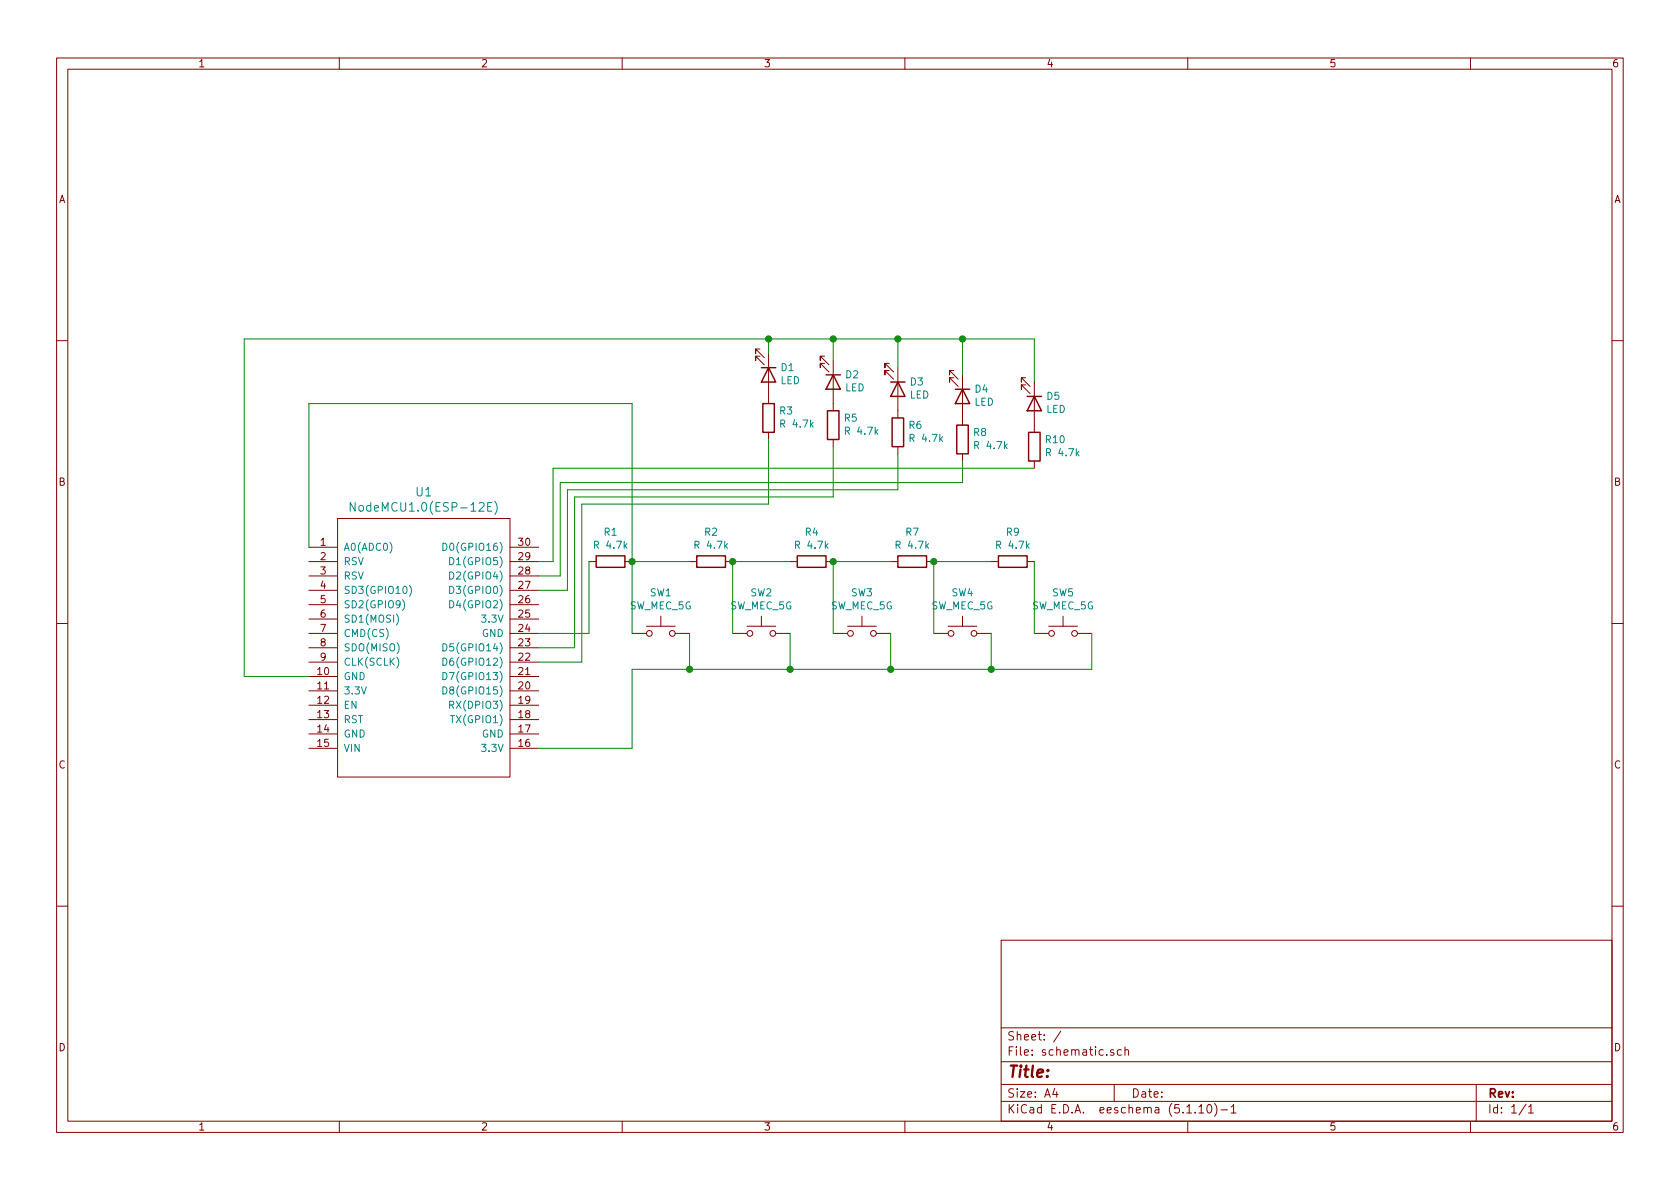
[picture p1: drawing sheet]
<svg xmlns="http://www.w3.org/2000/svg" width="297mm" height="210mm" viewBox="0 0 297 210" stroke-linecap="round" stroke-linejoin="round" font-family="sans-serif">
<g fill="none" stroke="#840000" stroke-width=".18">
<path d="M10 10.3h277v189.9h-277zM12 12.2h273v186.1h-273zM60 10.3v1.9M110 10.3v1.9M160 10.3v1.9M210 10.3v1.9M260 10.3v1.9M10 60.2h2M134.4 61.7h-.8v.8v-.8l1.5 1.5M134.4 63h-.8v.7v-.7l1.5 1.5M135.9 62.5v8.9M135.9 76.4v1.3"/>
<path d="M145.8 63h-.8v.7v-.7l1.6 1.5M145.8 64.3h-.8v.7v-.7l1.6 1.5M147.3 63.7v8.9M147.3 77.7v1.3M157.2 64.3h-.7v.7v-.7l1.5 1.5M157.2 65.5h-.7v.8v-.8l1.5 1.6M158.7 65v8.9M158.7 79v1.3M168.7 65.5h-.8v.8v-.8l1.5 1.6M168.7 66.8h-.8v.8v-.8l1.5 1.5M170.2 66.3v8.9M181.4 66.8h-.8v.8v-.8l1.5 1.5"/>
<path d="M181.4 68.1h-.8v.7v-.7l1.5 1.5M182.9 67.6v8.8M285 60.2h2M54.6 99.3h5.1M54.6 96.8h5.1M59.7 91.7h30.5v45.7h-30.5zM90.2 99.3h5M90.2 96.8h5M104.1 99.3h1.3M110.5 99.3h1.3M121.9 99.3h1.3M128.3 99.3h1.2"/>
<path d="M139.7 99.3h1.3M146 99.3h1.3M157.5 99.3h1.2M163.8 99.3h1.3M170.2 80.3v1.2M175.3 99.3h1.2M181.6 99.3h1.3M182.9 81.5v1.3M10 110.3h2M54.6 101.8h5.1M54.6 104.4h5.1M54.6 106.9h5.1"/>
<path d="M54.6 109.5h5.1M54.6 112h5.1M54.6 114.5h5.1M54.6 117.1h5.1M54.6 119.6h5.1M90.2 101.8h5M90.2 104.4h5M90.2 106.9h5M90.2 109.5h5M90.2 112h5M90.2 114.5h5M90.2 117.1h5"/>
<path d="M90.2 119.6h5M111.8 112h2.5M114.3 110.7h5.1M116.8 109v1.7M119.4 112h2.5M129.5 112h2.6M132.1 110.7h5.1M134.6 109v1.7M137.2 112h2.5M147.3 112h2.6M149.9 110.7h5M152.4 109v1.7"/>
<path d="M154.9 112h2.6M165.1 112h2.5M167.6 110.7h5.1M170.2 109v1.7M172.7 112h2.6M182.9 112h2.5M185.4 110.7h5.1M188 109v1.7M190.5 112h2.5M285 110.3h2M54.6 122.2h5.1M54.6 124.7h5.1"/>
<path d="M54.6 127.2h5.1M54.6 129.8h5.1M54.6 132.3h5.1M90.2 122.2h5M90.2 124.7h5M90.2 127.2h5M90.2 129.8h5M90.2 132.3h5M10 160.2h2M177 166.3h108v32h-108zM285 160.2h2M60 198.3v1.9"/>
<path d="M110 198.3v1.9M160 198.3v1.9M177 194.8h108M177 191.8h108M177 187.8h108M177 181.8h108M186.5 192.5l-.4 1h1M186.8 193v1M187.6 182.3l-1.3 2M196.9 185.7l-.4-.1-.2 .2 .1 .2 .5 .2v.3h-.6M197 191.8v3M198.3 185.7l-.5-.1-.2 .3v.6l.2 .1 .5-.1"/>
<path d="M198.9 185.7l.2-.1 .4 .1v.9M198.9 185.1v1.5M210 198.3v1.9M211.3 196.7v.1M212 195.8l.4-.5v1.5M212 196.8h.8M213.5 195.5l.2-.2a.81 .81 0 0 1 .6 .6 .81 .81 0 0 1-.3 .8l-.1 .1a.79 .79 0 0 1-.4-1.3zM214.8 195.1a1.79 1.79 0 0 1 0 2.3M215.9 196.3h1.1M217.7 195.8l.4-.5v1.5M217.7 196.8h.8M260 198.3v1.9"/>
<path d="M261 191.8v6.5M269.8 195.2l-1.2 2M270.3 195.8l.4-.5v1.5M270.3 196.8h.8"/>
<circle cx="114.8" cy="112" r=".51"/>
<circle cx="118.9" cy="112" r=".51"/>
<circle cx="132.6" cy="112" r=".51"/>
<circle cx="136.7" cy="112" r=".51"/>
<circle cx="150.4" cy="112" r=".51"/>
<circle cx="154.4" cy="112" r=".51"/>
<circle cx="168.1" cy="112" r=".51"/>
<circle cx="172.2" cy="112" r=".51"/>
<circle cx="185.9" cy="112" r=".51"/>
<circle cx="190" cy="112" r=".51"/>
</g>
<g fill="none" stroke="#840000" stroke-width=".25">
<path d="M134.6 65h2.6M134.9 71.4h2v5h-2zM135.9 65l1.3 2.6h-2.6zM146 66.3h2.6M146.3 72.6h2v5.1h-2zM147.3 66.3l1.3 2.5h-2.6zM157.5 67.6h2.5M157.7 73.9h2.1v5.1h-2.1zM158.7 67.6l1.3 2.5h-2.5zM168.9 68.8h2.5M169.2 75.2h2v5.1h-2zM170.2 68.8l1.2 2.6h-2.5z"/>
<path d="M181.6 70.1h2.5M181.9 76.4h2v5.1h-2zM182.9 70.1l1.2 2.5h-2.5zM105.4 98.3h5.1v2h-5.1zM123.2 98.3h5.1v2h-5.1zM141 98.3h5v2h-5zM158.7 98.3h5.1v2h-5.1zM176.5 98.3h5.1v2h-5.1z"/>
</g>
<g fill="none" stroke="#008484" stroke-width=".18">
<path d="M62.8 88.9v1.5l-.9-1.5v1.5M68.9 95.9a1.47 1.47 0 0 1 0 1.9M78.3 96.1a.64 .64 0 0 1 .7 .6 .64 .64 0 0 1-.7 .6zM79.5 98.6a.64 .64 0 0 1 .7 .6 .64 .64 0 0 1-.7 .7zM87 88.9h-.8v1.5h.8M87.5 88.6a1.78 1.78 0 0 1 0 2.4M70.1 108.6a1.47 1.47 0 0 1 0 1.9M70.2 116.2a1.47 1.47 0 0 1 0 1.9M71.2 106a1.47 1.47 0 0 1 0 2M72.4 103.5a1.47 1.47 0 0 1 0 1.9M78.3 118.9a.64 .64 0 0 1 .7 .7 .64 .64 0 0 1-.7 .6zM78.3 116.4a.64 .64 0 0 1 .7 .6 .64 .64 0 0 1-.7 .6z"/>
<path d="M78.3 113.8a.64 .64 0 0 1 .7 .7 .64 .64 0 0 1-.7 .6zM79.5 106.2a.64 .64 0 0 1 .7 .7 .64 .64 0 0 1-.7 .6zM79.5 103.7a.64 .64 0 0 1 .7 .6 .64 .64 0 0 1-.7 .6zM79.5 101.1a.64 .64 0 0 1 .7 .7 .64 .64 0 0 1-.7 .6zM78.3 121.5a.64 .64 0 0 1 .7 .6 .64 .64 0 0 1-.7 .6zM79.5 124.7l.7-.1v-.5l-.7-.1v1.3M79.6 126.5h.8"/>
</g>
<g fill="none" stroke="#008400" stroke-width=".18">
<path d="M135.9 59.9v2.6M147.3 59.9v3.8M158.7 59.9v5.1M170.2 59.9v6.4M135.9 77.7v11.4h-33v28h-7.7M147.3 79v8.9h-45.7v26.6h-6.4M182.9 67.6v-7.7h-139.7v59.7h11.4M54.6 96.8v-25.4h57.2v40.6M104.1 99.3v12.7h-8.9M111.8 99.3h10.1M139.7 99.3h-10.2v12.7M157.5 99.3h-10.2v12.7"/>
<path d="M158.7 80.3v6.3h-58.4v17.8h-5.1M170.2 81.5v3.8h-71.1v16.5h-3.9M175.3 99.3h-10.2v12.7M182.9 99.3v12.7M182.9 82.8h-85.1v16.5h-2.6M121.9 112v6.4M139.7 112v6.4M157.5 112v6.4M175.3 112v6.4M193 112v6.4h-81.2v13.9h-16.6"/>
</g>
<g fill="#008400" stroke="#008400" stroke-width=".25">
<circle cx="139.7" cy="118.4" r=".51"/>
<circle cx="147.3" cy="59.9" r=".51"/>
<circle cx="135.9" cy="59.9" r=".51"/>
<circle cx="158.8" cy="59.9" r=".51"/>
<circle cx="157.5" cy="118.4" r=".51"/>
<circle cx="170.2" cy="59.9" r=".51"/>
<circle cx="165.1" cy="99.3" r=".51"/>
<circle cx="121.9" cy="118.4" r=".51"/>
<circle cx="175.3" cy="118.4" r=".51"/>
<circle cx="147.3" cy="99.3" r=".51"/>
<circle cx="129.5" cy="99.3" r=".51"/>
<circle cx="111.8" cy="99.3" r=".51"/>
</g>
<text font-size="2.8" fill="#840000" x="178" y="190.5">Title:</text>
<g font-size="2.1" fill="#008484">
<text x="73.6" y="87.8">U1</text>
<text x="63.3" y="90.5">NodeMCU1.0(ESP-12E)</text>
</g>
<g font-size="2.1" fill="#840000">
<text x="178" y="184">Sheet: /</text>
<text x="178" y="186.7">File: schematic.sch</text>
<text x="178" y="196.9">KiCad E.D.A. eeschema (5.1.10)-1</text>
<text x="178" y="194.1">Size: A4</text>
<text x="200" y="194.1">Date:</text>
<text x="263" y="194.1">Rev:</text>
<text x="263" y="196.9">Id: 1/1</text>
</g>
<g font-size="1.8" fill="#840000">
<text x="35" y="11.9">1</text>
<text x="85" y="11.9">2</text>
<text x="135" y="11.9">3</text>
<text x="185" y="11.9">4</text>
<text x="235" y="11.9">5</text>
<text x="285" y="11.9">6</text>
<text x="10.4" y="35.9">A</text>
<text x="285.4" y="35.9">A</text>
<text x="10.4" y="85.9">B</text>
<text x="285.4" y="85.9">B</text>
<text x="56.7" y="96.5">1</text>
<text x="56.7" y="99.1">2</text>
<text x="56.7" y="101.6">3</text>
<text x="91.7" y="96.5">30</text>
<text x="91.7" y="101.6">28</text>
<text x="91.7" y="99.1">29</text>
<text x="56.7" y="104.1">4</text>
<text x="56.7" y="106.7">5</text>
<text x="91.7" y="106.7">26</text>
<text x="91.7" y="104.1">27</text>
<text x="56.7" y="109.2">6</text>
<text x="56.7" y="111.8">7</text>
<text x="91.7" y="111.8">24</text>
<text x="91.7" y="109.2">25</text>
<text x="56.2" y="119.4">10</text>
<text x="56.7" y="114.3">8</text>
<text x="56.7" y="116.8">9</text>
<text x="91.7" y="119.4">21</text>
<text x="91.7" y="116.8">22</text>
<text x="91.7" y="114.3">23</text>
<text x="56.2" y="121.9">11</text>
<text x="56.2" y="124.5">12</text>
<text x="91.7" y="121.9">20</text>
<text x="91.7" y="124.5">19</text>
<text x="56.2" y="127">13</text>
<text x="56.2" y="129.5">14</text>
<text x="91.7" y="129.5">17</text>
<text x="91.7" y="127">18</text>
<text x="10.4" y="135.9">C</text>
<text x="56.2" y="132.1">15</text>
<text x="91.7" y="132.1">16</text>
<text x="285.4" y="135.9">C</text>
<text x="10.4" y="185.9">D</text>
<text x="285.4" y="185.9">D</text>
<text x="35" y="199.9">1</text>
<text x="85" y="199.9">2</text>
<text x="135" y="199.9">3</text>
<text x="185" y="199.9">4</text>
<text x="235" y="199.9">5</text>
<text x="285" y="199.9">6</text>
</g>
<g font-size="1.8" fill="#008484">
<text x="138.1" y="65.6">D1</text>
<text x="138" y="67.9">LED</text>
<text x="149.4" y="69.2">LED</text>
<text x="149.6" y="66.9">D2</text>
<text x="160.8" y="70.5">LED</text>
<text x="161" y="68.2">D3</text>
<text x="172.3" y="71.7">LED</text>
<text x="172.4" y="69.4">D4</text>
<text x="185.1" y="70.7">D5</text>
<text x="137.9" y="73.3">R3</text>
<text x="138.3" y="75.6">R 4.7k</text>
<text x="149.3" y="74.6">R5</text>
<text x="149.7" y="76.9">R 4.7k</text>
<text x="160.7" y="75.8">R6</text>
<text x="172.2" y="77.1">R8</text>
<text x="185" y="73">LED</text>
<text x="161.2" y="78.2">R 4.7k</text>
<text x="172.6" y="79.4">R 4.7k</text>
<text x="184.9" y="78.4">R10</text>
<text x="185.3" y="80.7">R 4.7k</text>
<text x="106.8" y="94.7">R1</text>
<text x="124.6" y="94.7">R2</text>
<text x="142.4" y="94.7">R4</text>
<text x="160.2" y="94.7">R7</text>
<text x="178" y="94.7">R9</text>
<text x="60.7" y="97.4">A0(ADC0)</text>
<text x="60.7" y="99.9">RSV</text>
<text x="79.3" y="97.4">D0(GPIO16)</text>
<text x="80.3" y="99.9">D1(GPIO5)</text>
<text x="105.4" y="97">R 4.7k</text>
<text x="123.1" y="97">R 4.7k</text>
<text x="140.9" y="97">R 4.7k</text>
<text x="158.7" y="97">R 4.7k</text>
<text x="176.5" y="97">R 4.7k</text>
<text x="60.7" y="102.5">RSV</text>
<text x="60.7" y="105">SD3(GPIO10)</text>
<text x="60.7" y="107.6">SD2(GPIO9)</text>
<text x="80.3" y="107.6">D4(GPIO2)</text>
<text x="80.3" y="105">D3(GPIO0)</text>
<text x="80.3" y="102.5">D2(GPIO4)</text>
<text x="111.3" y="107.8">SW_MEC_5G</text>
<text x="114.9" y="105.5">SW1</text>
<text x="129.1" y="107.8">SW_MEC_5G</text>
<text x="132.7" y="105.5">SW2</text>
<text x="146.9" y="107.8">SW_MEC_5G</text>
<text x="150.5" y="105.5">SW3</text>
<text x="164.6" y="107.8">SW_MEC_5G</text>
<text x="168.3" y="105.5">SW4</text>
<text x="182.4" y="107.8">SW_MEC_5G</text>
<text x="186.1" y="105.5">SW5</text>
<text x="60.7" y="110.1">SD1(MOSI)</text>
<text x="60.7" y="112.6">CMD(CS)</text>
<text x="85.2" y="112.6">GND</text>
<text x="85.5" y="110.1">3.3V</text>
<text x="60.7" y="115.2">SDO(MISO)</text>
<text x="60.7" y="117.7">CLK(SCLK)</text>
<text x="79.3" y="117.7">D6(GPIO12)</text>
<text x="79.3" y="115.2">D5(GPIO14)</text>
<text x="60.7" y="120.3">GND</text>
<text x="60.7" y="122.8">3.3V</text>
<text x="60.7" y="125.3">EN</text>
<text x="79.3" y="122.8">D8(GPIO15)</text>
<text x="79.3" y="120.3">D7(GPIO13)</text>
<text x="80.2" y="125.3">RX(DPIO3)</text>
<text x="60.7" y="127.9">RST</text>
<text x="60.7" y="130.4">GND</text>
<text x="80.3" y="127.9">TX(GPIO1)</text>
<text x="85.2" y="130.4">GND</text>
<text x="60.7" y="133">VIN</text>
<text x="85.5" y="133">3.3V</text>
</g>
</svg>
